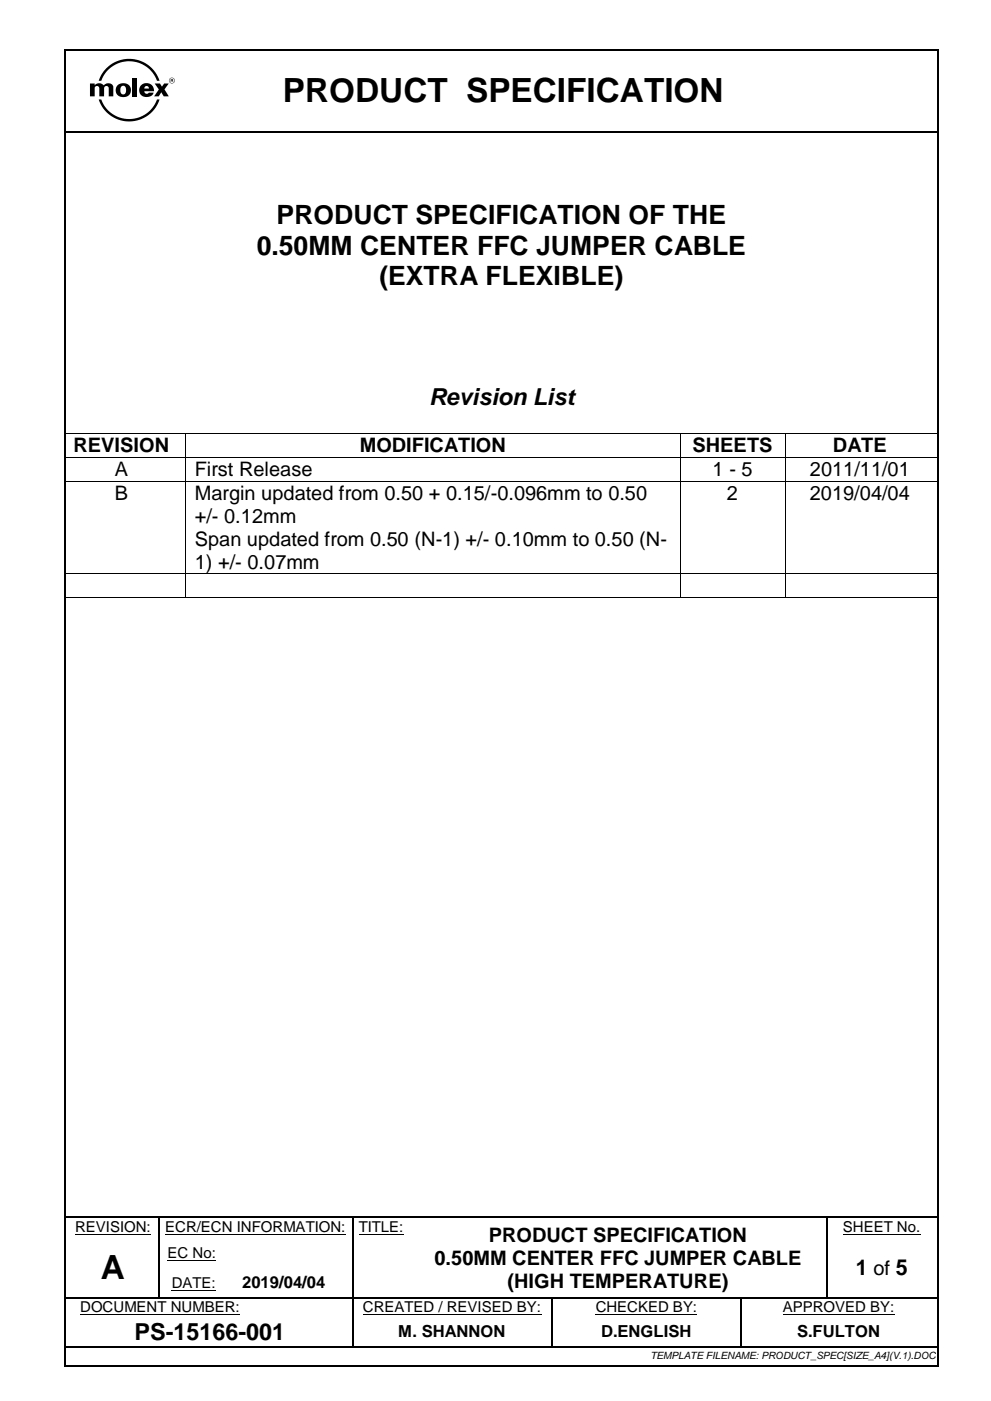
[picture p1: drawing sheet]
<svg xmlns="http://www.w3.org/2000/svg" width="210mm" height="297mm" viewBox="0 0 210 297" stroke-linecap="round" stroke-linejoin="round" font-family="sans-serif">
<g fill="none" stroke="#000" stroke-width=".34">
<path d="M13.8 10.7v278.6M14 10.5h184.7M198.8 10.7v278.6M14 27.9h184.7M14 258h19.5M33.8 258h40.8M74.9 258h11.9M87.1 258h88.2M175.6 258h22.7M74.7 279.2v6.1M116.9 279.2v6.1M14 285.5h60.6"/>
<path d="M14 289.5h184.7M74.9 285.5h41.8M117.1 285.5h39.9M157.3 285.5h41"/>
</g>
<g fill="none" stroke="#000" stroke-width=".21">
<path d="M14.1 91.8h25.2M14.1 96.9h25.2M39.4 91.9v4.9M39.4 97v4.9M39.5 91.8h104.6M39.5 96.9h104.6M144.2 91.9v4.9M144.2 97v4.9M144.3 91.8h22M144.3 96.9h22M166.4 91.9v4.9M166.4 97v4.9"/>
<path d="M166.5 91.8h31.7M166.5 96.9h32.2M14.1 102h25.2M39.4 102v19.5M39.5 102h104.6M144.2 102v19.5M144.3 102h22M166.4 102v19.5M166.5 102h32.2M14.1 121.6h25.2M14.1 126.6h25.2M39.4 121.7v4.9"/>
<path d="M39.5 121.6h104.6M39.5 126.6h104.6M144.2 121.7v4.9M144.3 121.6h22M144.3 126.6h22M166.4 121.7v4.9M166.5 121.6h32.2M166.5 126.6h32.2M15.9 261.6h16.1M17 278.5h33.9M35 261.6h38.3M35.5 267.1h10.3"/>
<path d="M36.4 273.4h9.4M76 261.6h9.6M76.9 278.5h37.8M126.3 278.5h21.5M165.9 278.5h23.7M178.7 261.6h16.4"/>
</g>
<g fill="#000">
<path d="M13.6 10.3h.4v.4h-.4z" fill-rule="evenodd"/>
<path d="M13.6 10.3h.4v.4h-.4z" fill-rule="evenodd"/>
<path d="M25.8 18.3l.1-.1a.73 .73 0 0 1 .8 .3 .73 .73 0 0 1 0 .8 .65 .65 0 0 1-.8 .7 .65 .65 0 0 1-.4-.9zM24.9 18.1a1.56 1.56 0 0 0 0 2.1 1.56 1.56 0 0 0 2 .2 1.53 1.53 0 0 0 .7-2 1.53 1.53 0 0 0-2.1-.7z" fill-rule="evenodd"/>
<path d="M22.5 14.5a6.8 6.8 0 0 1 11.3 2.6h-.5a6.3 6.3 0 0 0-5.9-4.1 6.3 6.3 0 0 0-5.9 4.1h-.6l.7-1.4z" fill-rule="evenodd"/>
<path d="M29.9 18.1a1.56 1.56 0 0 0 0 2.1 1.56 1.56 0 0 0 2.1 .2l.6-.8h-1.1a.51 .51 0 0 1-.6 .3 .51 .51 0 0 1-.3-.6h2.1a1.62 1.62 0 0 0-1-1.6 1.62 1.62 0 0 0-1.8 .4zM30.7 18.4l.4-.2a.48 .48 0 0 1 .5 .6h-1z" fill-rule="evenodd"/>
<path d="M32.8 17.7h1.1l.4 .7 .5-.7h1l-.9 1.3 .9 1.4h-1.1l-.5-.8-.6 .8h-.9l1-1.4z" fill-rule="evenodd"/>
<path d="M35.8 17.1a.65 .65 0 0 1 1.3 0 .65 .65 0 0 1-1.3 0zM35.9 17.1a.55 .55 0 0 0 1.1 0 .55 .55 0 0 0-1.1 0z" fill-rule="evenodd"/>
<path d="M36.3 16.9l.3 .1h-.3zM36.2 16.8v.6h.1v-.3l.4 .3v-.6z" fill-rule="evenodd"/>
<path d="M198.7 10.3h.3v.4h-.3z" fill-rule="evenodd"/>
<path d="M198.7 10.3h.3v.4h-.3z" fill-rule="evenodd"/>
<path d="M19.1 17.7h1v.4v-.1a1.28 1.28 0 0 1 1.9 .1 1.16 1.16 0 0 1 2 .3v2h-1v-1.7a.49 .49 0 0 0-.4-.5 .49 .49 0 0 0-.5 .5v1.7h-1v-1.7a.49 .49 0 0 0-.5-.5 .49 .49 0 0 0-.5 .5v1.7h-1z" fill-rule="evenodd"/>
<path d="M28.1 16.5h1v3.9h-1z" fill-rule="evenodd"/>
<path d="M20.9 21.1h.6a6.3 6.3 0 0 0 5.9 4.1 6.3 6.3 0 0 0 5.9-4.1h.5a6.8 6.8 0 0 1-6.4 4.6 6.8 6.8 0 0 1-6.5-4.6z" fill-rule="evenodd"/>
<path d="M14 91.8h.1v.1h-.1z" fill-rule="evenodd"/>
<path d="M14 91.8h.1v.1h-.1z" fill-rule="evenodd"/>
<path d="M14 96.8h.1v.2h-.1z" fill-rule="evenodd"/>
<path d="M39.3 91.8h.2v.1h-.2z" fill-rule="evenodd"/>
<path d="M39.3 96.8h.2v.2h-.2z" fill-rule="evenodd"/>
<path d="M144.1 91.8h.2v.1h-.2z" fill-rule="evenodd"/>
<path d="M144.1 96.8h.2v.2h-.2z" fill-rule="evenodd"/>
<path d="M166.3 91.8h.2v.1h-.2z" fill-rule="evenodd"/>
<path d="M166.3 96.8h.2v.2h-.2z" fill-rule="evenodd"/>
<path d="M198.2 91.8h.2v.1h-.2z" fill-rule="evenodd"/>
<path d="M198.4 91.8h.3v.1h-.3z" fill-rule="evenodd"/>
<path d="M14 101.9h.1v.1h-.1z" fill-rule="evenodd"/>
<path d="M39.3 101.9h.2v.1h-.2z" fill-rule="evenodd"/>
<path d="M144.1 101.9h.2v.1h-.2z" fill-rule="evenodd"/>
<path d="M166.3 101.9h.2v.1h-.2z" fill-rule="evenodd"/>
<path d="M14 121.5h.1v.2h-.1z" fill-rule="evenodd"/>
<path d="M14 126.6h.1v.1h-.1z" fill-rule="evenodd"/>
<path d="M14 126.6h.1v.1h-.1z" fill-rule="evenodd"/>
<path d="M39.3 121.5h.2v.2h-.2z" fill-rule="evenodd"/>
<path d="M39.3 126.6h.2v.1h-.2z" fill-rule="evenodd"/>
<path d="M144.1 121.5h.2v.2h-.2z" fill-rule="evenodd"/>
<path d="M144.1 126.6h.2v.1h-.2z" fill-rule="evenodd"/>
<path d="M166.3 121.5h.2v.2h-.2z" fill-rule="evenodd"/>
<path d="M166.3 126.6h.2v.1h-.2z" fill-rule="evenodd"/>
<path d="M198.1 126.6h.1v.1h-.1z" fill-rule="evenodd"/>
<path d="M198.1 126.6h.1v.1h-.1z" fill-rule="evenodd"/>
<path d="M33.5 257.9h.3v.3h-.3z" fill-rule="evenodd"/>
<path d="M74.6 257.9h.3v.3h-.3z" fill-rule="evenodd"/>
<path d="M86.8 257.9h.3v.3h-.3z" fill-rule="evenodd"/>
<path d="M175.3 257.9h.3v.3h-.3z" fill-rule="evenodd"/>
<path d="M198.3 257.9h.3v.3h-.3z" fill-rule="evenodd"/>
<path d="M198.6 257.9l.1 .3z" fill-rule="evenodd"/>
<path d="M33.5 262.2h.2v.2h-.2z" fill-rule="evenodd"/>
<path d="M33.5 268.5h.2v.3h-.2z" fill-rule="evenodd"/>
<path d="M33.5 274.9h.2v.2h-.2z" fill-rule="evenodd"/>
<path d="M45.8 274.9h.2v.2h-.2z" fill-rule="evenodd"/>
<path d="M74.6 262.2h.3v.2h-.3z" fill-rule="evenodd"/>
<path d="M74.6 268.5h.3v.3h-.3z" fill-rule="evenodd"/>
<path d="M74.6 274.9h.3v.2h-.3z" fill-rule="evenodd"/>
<path d="M86.8 274.9h.3v.2h-.3z" fill-rule="evenodd"/>
<path d="M116.8 274.9h.2v.2h-.2z" fill-rule="evenodd"/>
<path d="M157 274.9h.3v.2h-.3z" fill-rule="evenodd"/>
<path d="M175.3 262.2h.2v.2h-.2z" fill-rule="evenodd"/>
<path d="M175.3 268.5h.2v.3h-.2z" fill-rule="evenodd"/>
<path d="M175.3 274.9h.2v.2h-.2z" fill-rule="evenodd"/>
<path d="M13.6 289.3h.4v.4h-.4z" fill-rule="evenodd"/>
<path d="M13.6 289.3h.4v.4h-.4z" fill-rule="evenodd"/>
<path d="M74.6 285.3h.3v.3h-.3z" fill-rule="evenodd"/>
<path d="M116.7 285.3h.4v.3h-.4z" fill-rule="evenodd"/>
<path d="M157 285.3h.3v.3h-.3z" fill-rule="evenodd"/>
<path d="M198.3 285.3h.3v.3h-.3z" fill-rule="evenodd"/>
<path d="M198.5 285.3h.4v.3h-.4z" fill-rule="evenodd"/>
<path d="M198.7 289.3h.3v.4h-.3z" fill-rule="evenodd"/>
<path d="M198.7 289.3h.3v.4h-.3z" fill-rule="evenodd"/>
</g>
<g fill="none" stroke="#000" stroke-width=".25">
<path d="M33.6 258.2v4M74.7 258.2v4M175.4 258.2v4M14 275h19.5M33.6 262.4v6.1M33.6 268.8v6.1M33.7 275h12.1M46 275h28.6M74.7 262.4v6.1M74.7 268.8v6.1M74.7 275.1v4.1M74.9 275h11.9"/>
<path d="M87.1 275h29.7M116.9 275.1v4.1M117 275h40M157.1 275.1v10.2M157.3 275h18M175.4 262.4v6.1M175.4 268.8v6.1M175.5 275h23.2"/>
</g>
<g font-size="7.1">
<text x="60" y="21.7">PRODUCT SPECIFICATION</text>
<text x="21.4" y="271.1">A</text>
</g>
<g font-size="5.6">
<text x="58.6" y="47.5">PRODUCT SPECIFICATION OF THE</text>
<text x="54.4" y="54">0.50MM CENTER FFC JUMPER CABLE</text>
<text x="80.4" y="60.5">(EXTRA FLEXIBLE)</text>
</g>
<g font-size="5">
<text x="90.9" y="85.8">Revision List</text>
<text x="28.5" y="284">PS-15166-001</text>
</g>
<text font-size="4.6" x="181.4" y="270.3">1 of 5</text>
<g font-size="4.2">
<text x="15.6" y="95.9">REVISION</text>
<text x="76.3" y="95.9">MODIFICATION</text>
<text x="146.8" y="95.9">SHEETS</text>
<text x="176.5" y="95.9">DATE</text>
<text x="24.3" y="100.9">A</text>
<text x="41.3" y="100.9">First Release</text>
<text x="151" y="100.9">1 - 5</text>
<text x="171.7" y="100.9">2011/11/01</text>
<text x="24.3" y="105.9">B</text>
<text x="41.3" y="105.9">Margin updated from 0.50 + 0.15/-0.096mm to 0.50</text>
<text x="154.1" y="105.9">2</text>
<text x="171.7" y="105.9">2019/04/04</text>
<text x="41.3" y="110.8">+/- 0.12mm</text>
<text x="41.3" y="115.7">Span updated from 0.50 (N-1) +/- 0.10mm to 0.50 (N-</text>
<text x="41.3" y="120.5">1) +/- 0.07mm</text>
<text x="103.6" y="263.1">PRODUCT SPECIFICATION</text>
<text x="92.1" y="268">0.50MM CENTER FFC JUMPER CABLE</text>
<text x="107.6" y="272.9">(HIGH TEMPERATURE)</text>
</g>
<g font-size="3.5">
<text x="51.4" y="273">2019/04/04</text>
<text x="84.4" y="283.4">M. SHANNON</text>
<text x="127.4" y="283.4">D.ENGLISH</text>
<text x="168.9" y="283.4">S.FULTON</text>
</g>
<g font-size="3.2">
<text x="15.9" y="261.2">REVISION:</text>
<text x="35" y="261.2">ECR/ECN INFORMATION:</text>
<text x="76" y="261.2">TITLE:</text>
<text x="178.7" y="261.2">SHEET No.</text>
<text x="35.5" y="266.6">EC No:</text>
<text x="36.4" y="273">DATE:</text>
<text x="17" y="278.1">DOCUMENT NUMBER:</text>
<text x="76.9" y="278.1">CREATED / REVISED BY:</text>
<text x="126.3" y="278.1">CHECKED BY:</text>
<text x="165.9" y="278.1">APPROVED BY:</text>
</g>
<text font-size="2.1" x="137.9" y="288.1">TEMPLATE FILENAME: PRODUCT_SPEC[SIZE_A4](V.1).DOC</text>
</svg>
